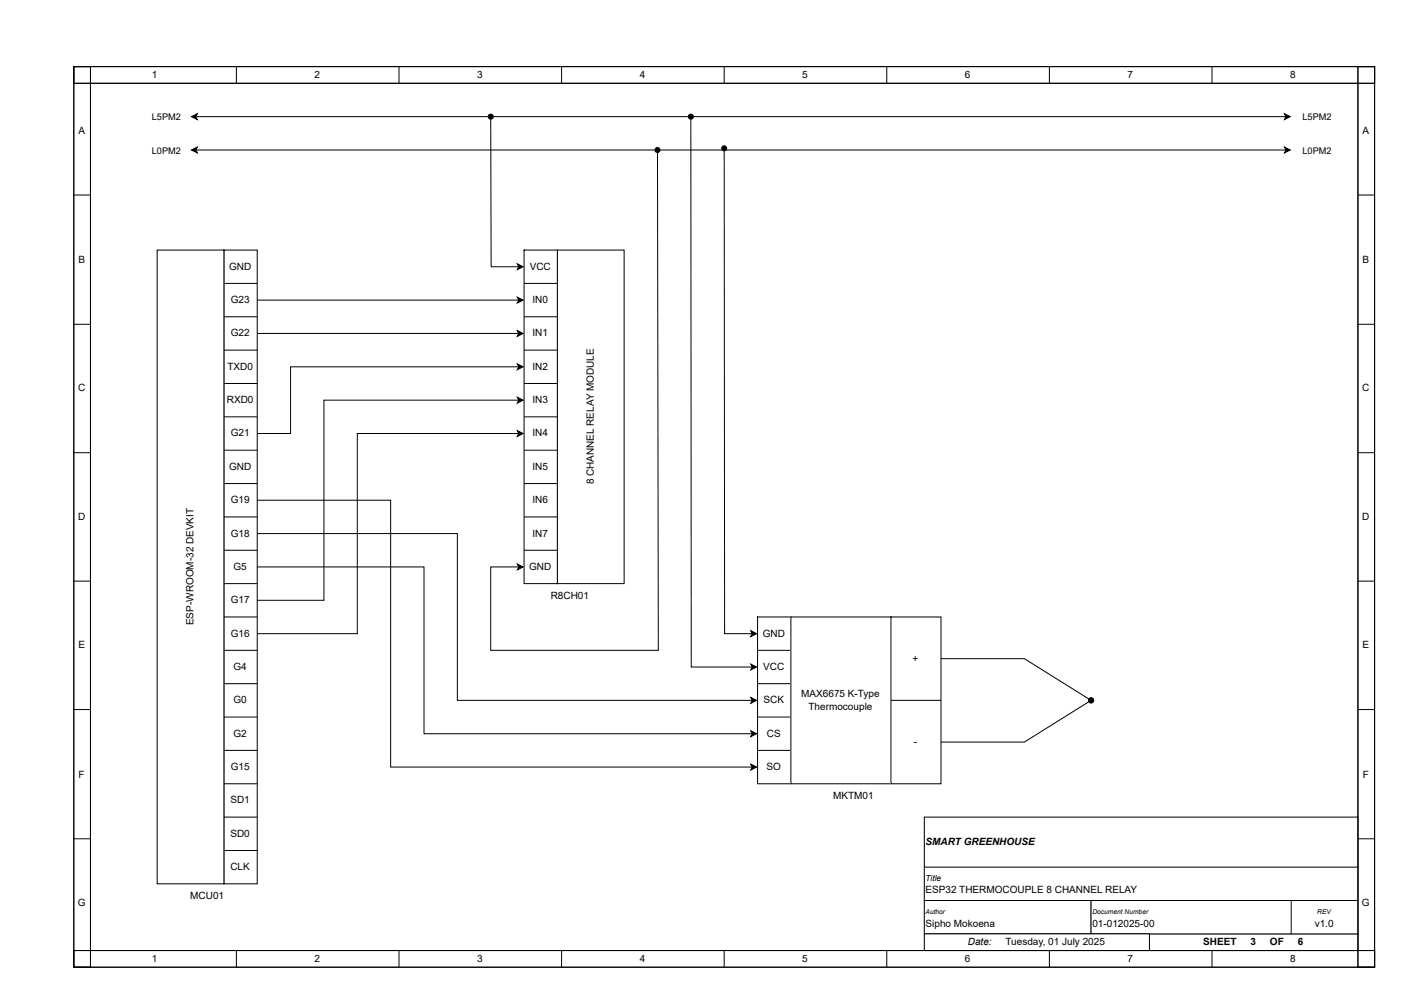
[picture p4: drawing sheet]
<svg xmlns="http://www.w3.org/2000/svg" width="420mm" height="297mm" viewBox="0 0 420 297" stroke-linecap="round" stroke-linejoin="round" font-family="sans-serif">
<path d="M21.7 19.6h383.4v4.9h-383.4z" fill="none" stroke="#000" stroke-width=".29"/>
<path d="M21.7 280.1h383.4v4.9h-383.4z" fill="#fff"/>
<path d="M21.7 19.6h5v265.4h-5zM400.1 19.6h5v265.4h-5zM21.7 280.1h383.4v4.9h-383.4z" fill="none" stroke="#000" stroke-width=".29"/>
<path d="M338.7 275.2h61.4v4.9h-61.4z" fill="#fff"/>
<path d="M338.7 275.2h61.4v4.9h-61.4z" fill="none" stroke="#000" stroke-width=".29"/>
<path d="M272.4 265.3h49.1v9.9h-49.1z" fill="#fff"/>
<path d="M272.4 265.3h49.1v9.9h-49.1z" fill="none" stroke="#000" stroke-width=".29"/>
<path d="M272.4 255.5h127.7v9.8h-127.7z" fill="#fff"/>
<path d="M272.4 255.5h127.7v9.8h-127.7z" fill="none" stroke="#000" stroke-width=".29"/>
<path d="M272.4 240.8h127.7v14.7h-127.7z" fill="#fff"/>
<path d="M272.4 240.8h127.7v14.7h-127.7z" fill="none" stroke="#000" stroke-width=".29"/>
<path d="M380.5 265.3h19.6v9.9h-19.6z" fill="#fff"/>
<path d="M380.5 265.3h19.6v9.9h-19.6z" fill="none" stroke="#000" stroke-width=".29"/>
<path d="M321.5 265.3h59v9.9h-59z" fill="#fff"/>
<path d="M321.5 265.3h59v9.9h-59z" fill="none" stroke="#000" stroke-width=".29"/>
<path d="M272.4 275.2h66.3v4.9h-66.3z" fill="#fff"/>
<g fill="none" stroke="#000" stroke-width=".29">
<path d="M21.7 19.6h383.4v4.9h-383.4zM21.7 19.6h5v265.4h-5zM69.7 19.6v4.9M117.6 19.6v4.9M165.5 19.6v4.9M213.4 19.6v4.9M261.3 19.6v4.9M309.2 19.6v4.9M357.1 19.6v4.9M400.1 19.6h5v265.4h-5zM56.4 34.4l1.7-.9-.4 .9 .4 .8zM57.7 34.4h321.2"/>
<path d="M378.5 33.5l1.7 .9-1.7 .8 .4-.8zM21.7 57.5h5M400.1 57.5h5M21.7 95.6h5M400.1 95.6h5M21.7 133.4h5M400.1 133.4h5M21.7 171.2h5M400.1 171.2h5M21.7 209.1h5M400.1 209.1h5M21.7 247.2h5"/>
<path d="M400.1 247.2h5M272.4 275.2h66.3v4.9h-66.3zM21.7 280.1h383.4v4.9h-383.4zM69.7 280.1v4.9M117.6 280.1v4.9M165.5 280.1v4.9M213.4 280.1v4.9M261.3 280.1v4.9M309.2 280.1v4.9M357.1 280.1v4.9"/>
</g>
<path d="M56.4 34.4l1.7-.9-.4 .9 .4 .8zM378.5 33.5l1.7 .9-1.7 .8 .4-.8z" fill="#000"/>
<path d="M66 73.7h9.8v186.7h-9.8z" fill="#fff"/>
<g fill="none" stroke="#000" stroke-width=".29">
<path d="M66 73.7h9.8v186.7h-9.8zM66 83.5h9.8M66 93.3h9.8M66 103.2h9.8M66 113h9.8M66 122.8h9.8M66 132.7h9.8M66 142.5h9.8M66 152.3h9.8M66 162.1h9.8M66 172h9.8M66 181.8h9.8"/>
<path d="M66 191.6h9.8M66 201.5h9.8M66 211.3h9.8M66 221.1h9.8M66 230.9h9.8M66 240.8h9.8M66 250.6h9.8"/>
</g>
<path d="M46.3 73.7h19.7v186.7h-19.7z" fill="#fff"/>
<path d="M56.4 44.2l1.7-.9-.4 .9 .4 .9zM57.7 44.2h321.2M378.5 43.3l1.7 .9-1.7 .9 .4-.9zM46.3 73.7h19.7v186.7h-19.7z" fill="none" stroke="#000" stroke-width=".29"/>
<path d="M56.4 44.2l1.7-.9-.4 .9 .4 .9zM378.5 43.3l1.7 .9-1.7 .9 .4-.9z" fill="#000"/>
<g fill="#fff">
<path d="M44.7 33h8.6v3.2h-8.6z"/>
<path d="M44.7 42.8h8.6v3.2h-8.6z"/>
<path d="M383.8 33h8.6v3.2h-8.6z"/>
<path d="M383.8 42.8h8.6v3.2h-8.6z"/>
</g>
<g fill="none" stroke="#000" stroke-width=".29">
<path d="M75.8 88.4h77.1M75.8 98.3h77.1M152.4 87.6l1.8 .8-1.8 .9 .5-.9zM152.4 97.4l1.8 .9-1.8 .8 .5-.8zM152.4 107.2l1.8 .9-1.8 .8 .5-.8zM152.9 108.1h-67.3v19.6h-9.8M75.8 157.2h59v49.2h86.9M75.8 147.4h39.3v78.6h106.6M75.8 167.1h49.1v49.1h96.8M277.3 194.1h24.6l19 11.9M221.2 205.5l1.8 .9-1.8 .8 .5-.8zM221.2 215.3l1.8 .9-1.8 .9 .5-.9z"/>
<path d="M320.9 206.8l-19 11.9h-24.6M221.2 225.2l1.8 .8-1.8 .9 .5-.9z"/>
<circle cx="321.5" cy="206.4" r=".74"/>
</g>
<g fill="#000">
<path d="M152.4 87.6l1.8 .8-1.8 .9 .5-.9zM152.4 97.4l1.8 .9-1.8 .8 .5-.8zM152.4 107.2l1.8 .9-1.8 .8 .5-.8zM221.2 205.5l1.8 .9-1.8 .8 .5-.8zM221.2 215.3l1.8 .9-1.8 .9 .5-.9zM221.2 225.2l1.8 .8-1.8 .9 .5-.9z"/>
<circle cx="321.5" cy="206.4" r=".74"/>
</g>
<path d="M223.2 181.8h9.9v49.1h-9.9z" fill="#fff"/>
<path d="M223.2 181.8h9.9v49.1h-9.9zM223.2 191.6h9.9M223.2 201.5h9.9M223.2 211.3h9.9M223.2 221.1h9.9" fill="none" stroke="#000" stroke-width=".29"/>
<path d="M233.1 181.8h29.4v49.1h-29.4z" fill="#fff"/>
<path d="M233.1 181.8h29.4v49.1h-29.4z" fill="none" stroke="#000" stroke-width=".29"/>
<path d="M262.5 181.8h14.8v49.1h-14.8z" fill="#fff"/>
<g fill="none" stroke="#000" stroke-width=".29">
<path d="M203.6 35.1l.1 161.4h18M213.4 44.4l.1 142.3h8.2M152.4 117.1l1.8 .8-1.8 .9 .5-.9zM152.9 117.9h-57.4v59h-19.7M152.4 126.9l1.8 .8-1.8 .9 .5-.9zM152.9 127.7h-47.6v59h-29.5M221.2 185.9l1.8 .8-1.8 .9 .5-.9zM221.2 195.7l1.8 .8-1.8 .9 .5-.9zM262.5 181.8h14.8v49.1h-14.8zM262.5 206.4h14.8"/>
<circle cx="203.6" cy="34.4" r=".74"/>
<circle cx="213.4" cy="43.7" r=".74"/>
</g>
<g fill="#000">
<path d="M152.4 117.1l1.8 .8-1.8 .9 .5-.9zM152.4 126.9l1.8 .8-1.8 .9 .5-.9zM221.2 185.9l1.8 .8-1.8 .9 .5-.9zM221.2 195.7l1.8 .8-1.8 .9 .5-.9z"/>
<circle cx="203.6" cy="34.4" r=".74"/>
<circle cx="213.4" cy="43.7" r=".74"/>
</g>
<path d="M154.4 73.7h9.9v98.3h-9.9z" fill="#fff"/>
<path d="M154.4 73.7h9.9v98.3h-9.9zM154.4 83.5h9.9M154.4 93.3h9.9M154.4 103.2h9.9M154.4 113h9.9M154.4 122.8h9.9M154.4 132.7h9.9M154.4 142.5h9.9M154.4 152.3h9.9M154.4 162.1h9.9" fill="none" stroke="#000" stroke-width=".29"/>
<path d="M164.3 73.7h19.6v98.3h-19.6z" fill="#fff"/>
<g fill="none" stroke="#000" stroke-width=".29">
<path d="M144.6 35.1l.1 43.5h8.2M193.7 44.9l.3 146.7h-49.4v-24.5h8.3M152.4 77.7l1.8 .9-1.8 .9 .5-.9zM164.3 73.7h19.6v98.3h-19.6zM152.4 166.2l1.8 .9-1.8 .8 .5-.8z"/>
<circle cx="144.6" cy="34.4" r=".74"/>
<circle cx="193.7" cy="44.2" r=".74"/>
</g>
<g fill="#000">
<path d="M152.4 77.7l1.8 .9-1.8 .9 .5-.9zM152.4 166.2l1.8 .9-1.8 .8 .5-.8z"/>
<circle cx="144.6" cy="34.4" r=".74"/>
<circle cx="193.7" cy="44.2" r=".74"/>
</g>
<g font-size="2.9">
<text x="44.8" y="22.9">1</text>
<text x="92.7" y="22.9">2</text>
<text x="140.6" y="22.9">3</text>
<text x="188.5" y="22.9">4</text>
<text x="236.4" y="22.9">5</text>
<text x="284.3" y="22.9">6</text>
<text x="332.2" y="22.9">7</text>
<text x="380.2" y="22.9">8</text>
<text x="23.1" y="39.4">A</text>
<text x="401.5" y="39.4">A</text>
<text x="23.1" y="77.5">B</text>
<text x="401.5" y="77.5">B</text>
<text x="67.5" y="79.5">GND</text>
<text x="156.1" y="79.5">VCC</text>
<text x="68" y="89.3">G23</text>
<text x="156.9" y="89.3">IN0</text>
<text x="68" y="99.1">G22</text>
<text x="156.9" y="99.1">IN1</text>
<text x="67" y="108.9">TXD0</text>
<text x="156.9" y="108.9">IN2</text>
<text x="23" y="115.3">C</text>
<text x="66.8" y="118.8">RXD0</text>
<text x="156.9" y="118.8">IN3</text>
<text x="401.4" y="115.3">C</text>
<text x="68" y="128.6">G21</text>
<text x="156.9" y="128.6">IN4</text>
<text x="67.5" y="138.4">GND</text>
<text x="156.9" y="138.4">IN5</text>
<text x="174.9" y="142.8" transform="rotate(-90 174.9 142.8)">8 CHANNEL RELAY MODULE</text>
<text x="68" y="148.3">G19</text>
<text x="156.9" y="148.3">IN6</text>
<text x="23" y="153.2">D</text>
<text x="401.4" y="153.2">D</text>
<text x="68" y="158.1">G18</text>
<text x="156.9" y="158.1">IN7</text>
<text x="68.8" y="167.9">G5</text>
<text x="155.9" y="167.9">GND</text>
<text x="68" y="177.7">G17</text>
<text x="162.3" y="176.5">R8CH01</text>
<text x="57" y="184.2" transform="rotate(-90 57 184.2)">ESP-WROOM-32 DEVKIT</text>
<text x="23.1" y="191">E</text>
<text x="68" y="187.6">G16</text>
<text x="224.7" y="187.6">GND</text>
<text x="401.5" y="191">E</text>
<text x="68.8" y="197.4">G4</text>
<text x="224.9" y="197.4">VCC</text>
<text x="268.9" y="194.9">+</text>
<text x="68.8" y="207.2">G0</text>
<text x="225" y="207.2">SCK</text>
<text x="236.1" y="205.5">MAX6675 K-Type</text>
<text x="238.2" y="209.2">Thermocouple</text>
<text x="68.8" y="217.1">G2</text>
<text x="226" y="217.1">CS</text>
<text x="269.3" y="219.5">-</text>
<text x="68" y="226.9">G15</text>
<text x="225.9" y="226.9">SO</text>
<text x="23.2" y="229.1">F</text>
<text x="401.6" y="229.1">F</text>
<text x="67.9" y="236.7">SD1</text>
<text x="245.5" y="235.5">MKTM01</text>
<text x="67.9" y="246.5">SD0</text>
<text x="272.7" y="249">SMART GREENHOUSE</text>
<text x="67.9" y="256.4">CLK</text>
<text x="272.7" y="263.2">ESP32 THERMOCOUPLE 8 CHANNEL RELAY</text>
<text x="22.9" y="266.9">G</text>
<text x="56.1" y="265">MCU01</text>
<text x="401.3" y="266.9">G</text>
<text x="272.7" y="273.1">Sipho Mokoena</text>
<text x="321.9" y="273.1">01-012025-00</text>
<text x="387.4" y="273.1">v1.0</text>
<text x="285.2" y="278.5">Date:</text>
<text x="296.3" y="278.5">Tuesday, 01 July 2025</text>
<text x="354.6" y="278.5">SHEET</text>
<text x="368.5" y="278.5">3</text>
<text x="374.2" y="278.5">OF</text>
<text x="382.4" y="278.5">6</text>
<text x="44.8" y="283.4">1</text>
<text x="92.7" y="283.4">2</text>
<text x="140.6" y="283.4">3</text>
<text x="188.5" y="283.4">4</text>
<text x="236.4" y="283.4">5</text>
<text x="284.3" y="283.4">6</text>
<text x="332.2" y="283.4">7</text>
<text x="380.2" y="283.4">8</text>
</g>
<g font-size="2.7">
<text x="44.7" y="35.5">L5PM2</text>
<text x="383.8" y="35.5">L5PM2</text>
<text x="44.7" y="45.3">L0PM2</text>
<text x="383.8" y="45.3">L0PM2</text>
</g>
<text font-size="2.5" x="272.7" y="259.6">Title</text>
<g font-size="2">
<text x="272.7" y="269.4">Author</text>
<text x="321.9" y="269.4">Document Number</text>
<text x="388.2" y="269.4">REV</text>
</g>
</svg>
